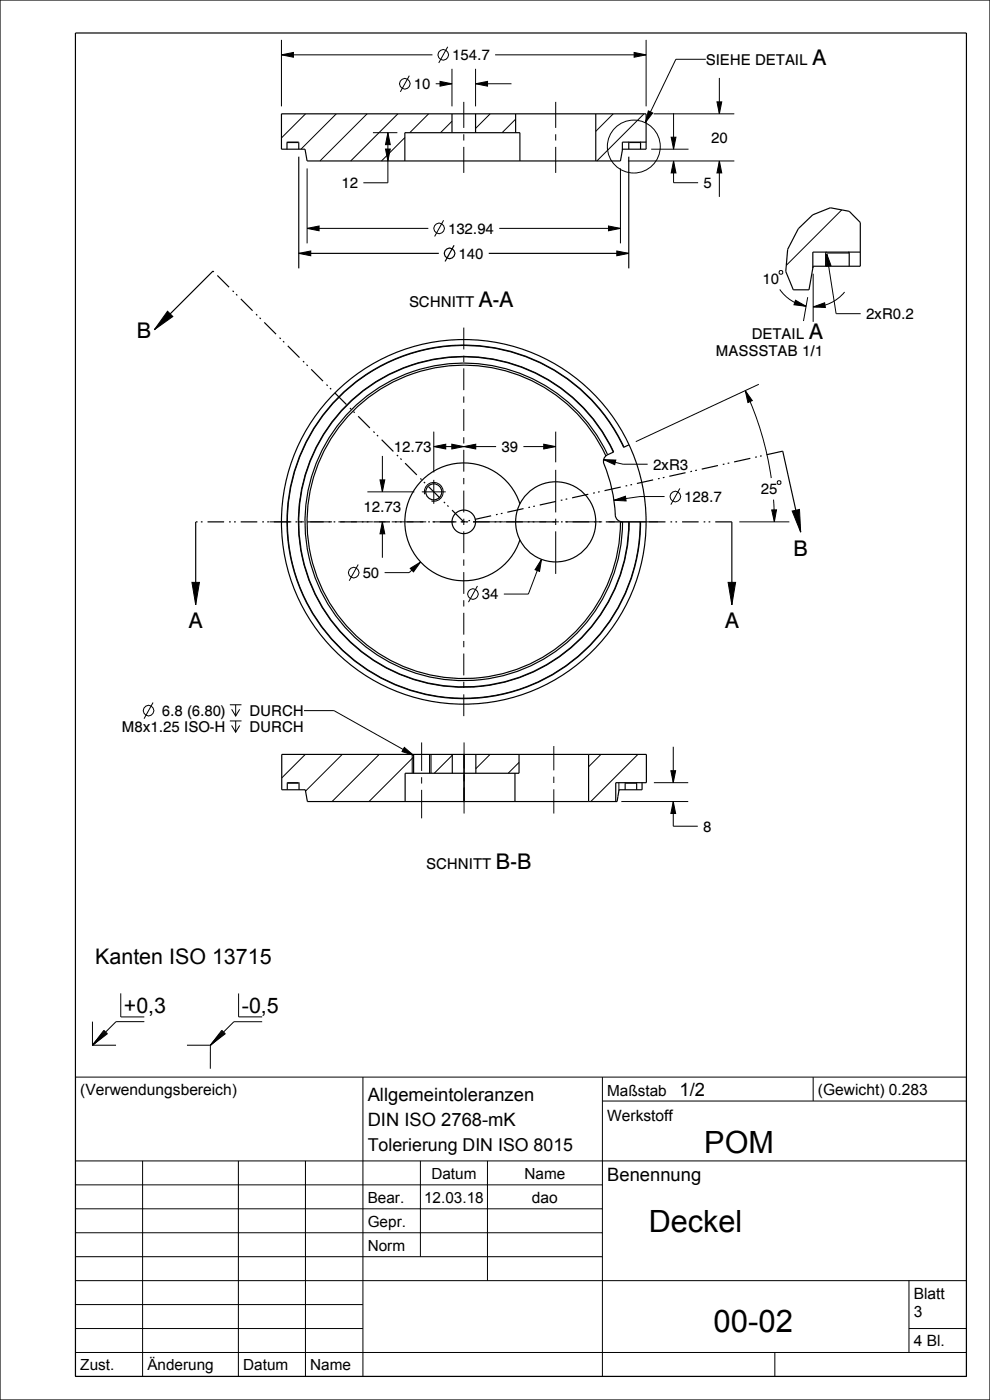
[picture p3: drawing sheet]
<svg xmlns="http://www.w3.org/2000/svg" width="210mm" height="297mm" viewBox="0 0 210 297" stroke-linecap="round" stroke-linejoin="round" font-family="sans-serif">
<g fill="#000">
<path d="M59.7 11.6l2.5-.5v1zM93.3 17.3l2.6 .5-2.6 .5zM100.9 17.8l2.5-.5v1zM134.5 11.1l2.6 .5-2.6 .5zM81.8 31.6h1l-.5 2.5zM82.3 28.1l.5 2.6h-1zM137.5 23.5l.9 .5-1.5 2zM142.9 34.1l.5 2.6h-1zM142.4 29.1h1l-.5 2.5zM152.1 21.6h1l-.5 2.5zM152.6 34.1l.5 2.6h-1zM63.4 53.8l2.5-.6v1.1z"/>
<path d="M65.1 48.5l2.6-.6v1.1zM129.1 47.9l2.5 .6-2.5 .5zM130.8 53.2l2.6 .6-2.6 .5zM175.4 53.9l.9 2.4-1 .2zM35.5 66l1.2 1.1-4 2.9zM168.7 63.7l2.3 1.3-2.6-.3zM172.5 65.1l2.4-.9 .2 1zM92 94.7l2.6-.5v1zM98.4 94.7l2.5-.5v1zM95.8 94.2l2.6 .5-2.6 .5zM115.3 94.2l2.6 .5-2.6 .5zM128 97.5l2.6 .1-.2 1z"/>
<path d="M158.1 82.9l1.5 2.1-1 .4zM80.6 101.8h1l-.5 2.5zM81.1 110.7l.5 2.5h-1zM87 120.6l2.2-1.4-1.5 2.1zM114.9 118.7l-.5 2.5-.9-.3zM130.2 106.1l2.5-.8 .1 1zM163.7 108.2h1l-.4 2.5zM168 108.4l1.6-.3 .2 4.8zM40.7 123.5h1.6l-.8 4.8zM154.4 123.5h1.6l-.8 4.8zM85.8 158.6l1.9 1.6-2.4-.8zM142.8 170l.5 2.6h-1z"/>
<path d="M142.3 163.5h1l-.5 2.5z"/>
</g>
<g fill="none" stroke="#000" stroke-width=".21">
<path d="M59.7 11.6l2.5-.5v1zM59.7 8.5v14.1M59.7 11.6h32M86.8 16.1l-1.9 3.4M92.4 17.8h3.5M93.3 17.3l2.6 .5-2.6 .5zM95 9.9l-1.9 3.4M95.9 14.6v8M100.9 17.8l2.5-.5v1zM100.9 14.6v8M100.9 17.8h7.6M105 11.6h32.1"/>
<path d="M134.5 11.1l2.6 .5-2.6 .5zM137.1 8.5v14.1M149.7 12.6h-6.3l-6.5 13.4M152.6 16.5v7.6M60.9 30.2h2.4M64.8 24.1l-5.1 5.2M65.1 35.7v15.9M71.3 24.1l-7.5 7.5M77.9 24.1l-10 10M79.1 28.1h5.2M81.8 31.6h1l-.5 2.5zM82.3 28.1l.5 2.6h-1z"/>
<path d="M82.3 28.1v10.7h-5.2M84.4 24.1l-10 10M85.9 29.2l-5 4.9M90.9 24.1l-4 4M95.9 25.7l-2.5 2.4M104 24.1l-3.1 3.1M109.4 25.3l-2.9 2.8M130.1 24.1l-3.7 3.8M131.6 35.7v15.9M133.2 34.1h22.6M133.5 30.2h2.4M136.6 24.1l-10 10"/>
<path d="M137.5 23.5l.9 .5-1.5 2zM138.1 31.6h8M138.6 24.1h17.2M142.4 29.1h1l-.5 2.5zM142.9 34.1l.5 2.6h-1zM142.9 34.1v4.7h5.2M142.9 24v7.6M152.1 21.6h1l-.5 2.5zM152.6 34.1l.5 2.6h-1zM152.6 34.1v7.7M63.4 53.8l2.5-.6v1.1zM65.1 48.5l2.6-.6v1.1z"/>
<path d="M65.1 48.5h25.8M94.1 46.7l-1.9 3.5M105.9 48.5h25.7M129.1 47.9l2.5 .6-2.5 .5zM130.8 53.2l2.6 .6-2.6 .5zM165.5 57.4h.3l.2 .2v.4l-.2 .2h-.3l-.2-.2v-.4zM172.5 58.1v10.2M175.3 53.7h4.8M175.4 53.9l.9 2.4-1 .2zM175.4 53.9l2 12.6h5.2M178.6 44.5l-11.8 11.8M35.5 66l1.2 1.1-4 2.9z"/>
<path d="M165.4 61.4a8.6 8.6 0 0 0 5.6 3.6M168.7 63.7l2.3 1.3-2.6-.3zM171.3 63l-.9 5.1M172.5 65.1l2.4-.9 .2 1zM179.2 62a8.6 8.6 0 0 1-6.7 3.1M81.1 96.7v7.6M92 94.7l2.6-.5v1zM92 91.6v8.6M92 94.7h13.2M95.8 94.2l2.6 .5-2.6 .5zM98.4 94.7l2.5-.5v1zM111 94.7h6.9"/>
<path d="M115.3 94.2l2.6 .5-2.6 .5zM117.9 91.6v6.5M128 97.5l2.6 .1-.2 1zM128 97.5l4.2 1h5.2M130.2 95.9a35.1 35.1 0 0 0-57.4-9.3 35.1 35.1 0 0 0 12.6 56.7 35.1 35.1 0 0 0 48.1-32.6M132.3 94.9a37.4 37.4 0 0 0-61.1-9.9 37.4 37.4 0 0 0 13.4 60.5 37.4 37.4 0 0 0 51.2-34.8M158.1 82.9l1.5 2.1-1 .4zM158.1 82.9a65.9 65.9 0 0 1 5.5 18.5M161 81.5l-26.1 12.2M76 119.8l-1.9 3.4M77.9 104.3h10M80.6 101.8h1l-.5 2.5z"/>
<path d="M81.1 110.7l.5 2.5h-1zM81.1 110.7v7.6M89.2 119.2l-2.4 2.3h-5.2M90.1 104.9a2 2 0 0 1 1.7-2.5 2 2 0 0 1 2.2 2.1 2 2 0 0 1-2.5 1.8M114.9 118.7l-.5 2.5-.9-.3zM114.9 118.7l-2.8 7.3h-5.2M130.2 106.1l2.5-.8 .1 1zM141 105.3h-5.2l-5.6 .8M144.2 103.6l-1.9 3.5M156.8 110.7h10.6M163.7 108.2h1l-.4 2.5zM164.1 106l.2 4.7"/>
<path d="M164.9 102.2l.2-.2h.4l.1 .2v.4l-.1 .2h-.4l-.2-.2zM168 108.4l1.6-.3 .2 4.8zM40.7 123.5h1.6l-.8 4.8zM87 120.6l2.2-1.4-1.5 2.1zM101.3 124.3l-1.9 3.4M154.4 123.5h1.6l-.8 4.8zM32.5 149l-1.9 3.5M48.8 149.5h2.4M48.8 152.9h2.4M49.1 150.5l.9 1.4 .8-1.4M49.1 153.9l.9 1.4 .8-1.4M50 149.5v2.4"/>
<path d="M50 152.9v2.4M64.5 150.8h6.3l16.9 9.4M85.8 158.6l1.9 1.6-2.4-.8zM142.8 158.4v7.6M60.9 166.1h2.4M64.8 160l-5 5M72.6 160l-7.8 7.8M80.4 160l-10 10M87.4 160v4M87.7 160.6l-9.4 9.4M91.4 160v4M95.9 160.2l-3.8 3.8"/>
<path d="M104 160l-3.1 3.1M110.1 161.7l-2.3 2.3M127.5 160l-2.6 2.7M131.3 166v1.7M131.8 170h14.2M132.6 166.1h2.4M135.3 160l-10 10M138.7 166h7.3M142.3 163.5h1l-.5 2.5zM142.8 170l.5 2.6h-1zM142.8 170v5.3h5.2M19.6 216.7v5"/>
<path d="M22 218.6l.8 .7-3.2 2.4zM22.2 218.7l-2.6 3M22.3 218.8l-2.7 2.9M22.4 218.9l-2.8 2.8M22.5 219l-2.9 2.7M22.6 219.1l-3 2.6M22.7 219.2l-3.1 2.5M25.6 210.7v5h5M30.6 216.7h-6l-2.2 2.2M47.1 218.6l.7 .7-3.2 2.4zM47.2 218.7l-2.6 3M47.3 218.8l-2.7 2.9"/>
<path d="M47.4 218.9l-2.8 2.8M47.5 219l-2.9 2.7M47.6 219.1l-3 2.6M47.7 219.2l-3.1 2.5M50.6 210.8v4.9h5M55.6 216.8h-6l-2.2 2.1M16 228.5h189v63.5h-189zM19.6 221.7h5M39.7 221.7h4.9M44.6 221.7v5M77 228.5v63.5M127.8 233.6h77.2"/>
<path d="M127.8 228.5v63.5M172.5 228.5v5.1M16 246.3h189M16 251.4h111.8M16 256.4h111.8M30.2 246.3v45.7M50.6 246.3v45.7M64.8 246.3v45.7M89.2 246.3v20.3M103.4 246.3v25.4M16 261.5h111.8M16 266.6h111.8"/>
<path d="M16 271.7h189M16 276.8h61M192.8 271.7v15.2M16 281.8h61M16 286.9h189M164.4 286.9v5.1M192.8 281.8h12.2"/>
<circle cx="85.9" cy="17.8" r="1.12"/>
<circle cx="94" cy="11.6" r="1.12"/>
<circle cx="134.4" cy="31.1" r="5.6"/>
<circle cx="93.1" cy="48.5" r="1.12"/>
<circle cx="143.2" cy="105.3" r="1.12"/>
<circle cx="75" cy="121.5" r="1.12"/>
<circle cx="100.3" cy="126" r="1.12"/>
<circle cx="31.5" cy="150.8" r="1.12"/>
</g>
<g fill="none" stroke="#000" stroke-width=".25">
<path d="M0 0h210v297h-210zM16 7h189v285h-189zM59.7 24.1h77.4v7.5h-5l-.5 2.5h-66.5l-.4-2.5h-5zM60.9 31.6l.1-1.5 2.3 .1 .1 1.4M63.4 33.2v23.7M95.9 24.1v4M100.9 24.1v4M109.4 24.1v4M110.3 28.1h-24.4v6M126.4 24.1v10M133.4 33.2v23.7M133.5 30.1l-.1 1.5"/>
<path d="M135.8 30.1l.1 1.5M137.1 30.1h-5.1v1.7M45.2 57.5l-12.5 12.5M63.4 53.8h29.7M96.3 52l-1.9 3.5M103.7 53.8h29.7M169.3 48.5l3.1-2.9 3.7-1.5 4 .7 2.4 2.4v9.3h-10l-.9 5h-3.3l-1.6-3.9 .4-4.7zM175.3 53.5l-.2 .2v2.8M179.9 53.5l.2 .2v2.8M182.5 53.5h-10.1v3.4M128.5 96.7a33.2 33.2 0 0 0-54.3-8.8 33.2 33.2 0 0 0 11.9 53.7 33.2 33.2 0 0 0 45.5-30.9M128.9 96.5a33.7 33.7 0 0 0-55-8.9 33.7 33.7 0 0 0 12 54.4 33.7 33.7 0 0 0 46.2-31.3"/>
<path d="M130.1 95.9a35 35 0 0 0-57.2-9.2 35 35 0 0 0 12.6 56.5 35 35 0 0 0 47.9-32.5M130.2 95.9l-1.3 .6a1.5 1.5 0 0 0-.8 1.9 34.8 34.8 0 0 1 2.5 11.3 1.5 1.5 0 0 0 1.4 1h1.5M132.4 94.9a37.5 37.5 0 0 0-61.3-9.9 37.5 37.5 0 0 0 13.4 60.6 37.5 37.5 0 0 0 51.4-34.9M133.4 94.4l-1.1 .5M166 95.7l3.8 17.2M41.5 110.7v17.6M135.8 110.7h1.3M155.2 110.7v17.6M60.9 167.5l.1-1.5 2.4 .1v1.4M85.9 170v-6h24.2v-4h-50.3v7.5h5l.4 2.5h44M87.7 160v4M91.1 160v4"/>
<path d="M95.9 160v4M98.4 160v10M100.9 160v4M132.7 166l-.1 1.5M135 166v1.5M136.2 166v1.5h-4.9l-.4 2.5h-6v-10h12.2v6h-6.5v4"/>
<circle cx="95.3" cy="53.8" r="1.12"/>
<circle cx="92" cy="104.3" r="1.7"/>
<circle cx="98.4" cy="110.7" r="38.7"/>
</g>
<path d="M166 95.7l-67.6 15M98.4 110.7l-53.2-53.2M132 110.7h-90.5M135.8 110.7h-2.3M155.2 110.7h-18.1" fill="none" stroke="#000" stroke-width=".25" stroke-dasharray="3.5 1.1 .4 .7 .4 1.1" stroke-linecap="butt"/>
<!-- layer: 02___PRT_ALL_AXES -->
<g fill="none" stroke="#000" stroke-width=".21">
<path d="M98.4 21.6v5.5M98.4 28.5v1.3M98.4 31.2v5.5M117.9 21.6v5.5M117.9 28.5v1.3M117.9 31.2v5.5M98.4 69.5v4.6M98.4 75.5v1.3M98.4 78.1v4.7M98.4 84.1v1.3M98.4 86.8v4.6M98.4 92.8v1.3"/>
<path d="M98.4 95.4v4.7M117.9 99.7v9M57.2 110.7h4.6M63.1 110.7h1.4M65.8 110.7h4.6M71.8 110.7h1.3M74.5 110.7h4.6M80.4 110.7h1.4M83.1 110.7h4.6M89.1 110.7h1.3M89.5 104.3h5.1M91.7 110.7h4.7"/>
<path d="M92 101.8v5.1M97.7 110.7h1.3M98.4 101.4v1.3M98.4 104.1v4.6M98.4 110v1.4M98.4 112.7v4.6M98.4 118.7v1.3M100.4 110.7h15.5M117.2 110.7h1.3M117.9 110v1.4M117.9 112.7v9M119.9 110.7h7.8"/>
<path d="M129.1 110.7h1.3M131.7 110.7h7.9M98.4 121.4v4.6M98.4 127.3v1.4M98.4 130v4.6M98.4 136v1.3M98.4 138.6v4.7M89.4 157.5v6M98.4 144.6v1.4M98.4 147.3v4.6M98.4 157.5v5.5M117.5 158.3v5.1"/>
<path d="M89.4 164.9v1.3M89.4 167.6v6M98.4 164.4v1.3M98.4 167v5.6M117.5 164.8v1.3M117.5 167.4v5.2"/>
</g>
<g fill="none" stroke="#000" stroke-width=".25">
<path d="M110.3 28.1v6M110.3 106.9a12.5 12.5 0 0 0-19.3-6.3 12.5 12.5 0 0 0 0 20.2 12.5 12.5 0 0 0 19.3-6.3M109.2 164v6h15.7M110.1 160h14.8"/>
<circle cx="98.4" cy="110.7" r="2.5"/>
<circle cx="117.9" cy="110.7" r="8.5"/>
</g>
<text font-size="6.6" x="151.4" y="282.5">00-02</text>
<g font-size="6.5">
<text x="149.4" y="244.6">POM</text>
<text x="137.6" y="261.4">Deckel</text>
</g>
<g font-size="4.6">
<text x="172.3" y="13.7">A</text>
<text x="101.5" y="65.2">A-A</text>
<text x="28.9" y="71.6">B</text>
<text x="171.5" y="71.9">A</text>
<text x="168.3" y="117.8">B</text>
<text x="40" y="133.3">A</text>
<text x="153.7" y="133.3">A</text>
<text x="105.1" y="184.5">B-B</text>
</g>
<g font-size="4.5">
<text x="20.2" y="204.6">Kanten ISO 13715</text>
<text x="26.3" y="214.9">+0,3</text>
<text x="51.3" y="214.9">-0,5</text>
</g>
<g font-size="3.9">
<text x="78" y="233.6">Allgemeintoleranzen</text>
<text x="144.2" y="232.5">1/2</text>
<text x="78" y="239">DIN ISO 2768-mK</text>
<text x="128.8" y="250.6">Benennung</text>
</g>
<text font-size="3.8" x="78" y="244.2">Tolerierung DIN ISO 8015</text>
<g font-size="3.3">
<text x="17" y="232.3">(Verwendungsbereich)</text>
<text x="128.8" y="232.5">Maßstab</text>
<text x="173.5" y="232.3">(Gewicht) 0.283</text>
<text x="128.8" y="237.8">Werkstoff</text>
<text x="91.5" y="250.1">Datum</text>
<text x="111.3" y="250.1">Name</text>
<text x="78" y="255.1">Bear.</text>
<text x="112.8" y="255.2">dao</text>
<text x="78" y="260.2">Gepr.</text>
<text x="78" y="265.3">Norm</text>
<text x="193.8" y="275.5">Blatt</text>
<text x="193.8" y="279.3">3</text>
<text x="193.8" y="285.7">4 Bl.</text>
<text x="17" y="290.7">Zust.</text>
<text x="31.3" y="290.7">Änderung</text>
<text x="51.6" y="290.7">Datum</text>
<text x="65.8" y="290.7">Name</text>
</g>
<g font-size="3.2">
<text x="95.9" y="12.8">154.7</text>
<text x="149.7" y="13.7">SIEHE DETAIL</text>
<text x="87.8" y="18.9">10</text>
<text x="150.8" y="30.3">20</text>
<text x="72.4" y="39.9">12</text>
<text x="149.2" y="39.9">5</text>
<text x="95" y="49.6">132.94</text>
<text x="97.3" y="54.9">140</text>
<text x="86.8" y="65.2">SCHNITT</text>
<text x="161.8" y="60.3">10</text>
<text x="159.5" y="71.9">DETAIL</text>
<text x="183.7" y="67.7">2xR0.2</text>
<text x="151.9" y="75.6">MASSSTAB 1/1</text>
<text x="83.6" y="95.9">12.73</text>
<text x="106.4" y="95.9">39</text>
<text x="138.5" y="99.6">2xR3</text>
<text x="145.2" y="106.5">128.7</text>
<text x="161.4" y="104.8">25</text>
<text x="77.1" y="108.7">12.73</text>
<text x="76.9" y="122.6">50</text>
<text x="102.2" y="127.2">34</text>
<text x="25.9" y="155.3">M8x1.25 ISO-H</text>
<text x="34.4" y="151.9">6.8 (6.80)</text>
<text x="52.9" y="151.9">DURCH</text>
<text x="52.9" y="155.3">DURCH</text>
<text x="149.2" y="176.4">8</text>
<text x="90.4" y="184.5">SCHNITT</text>
<text x="90" y="255.1">12.03.18</text>
</g>
</svg>
